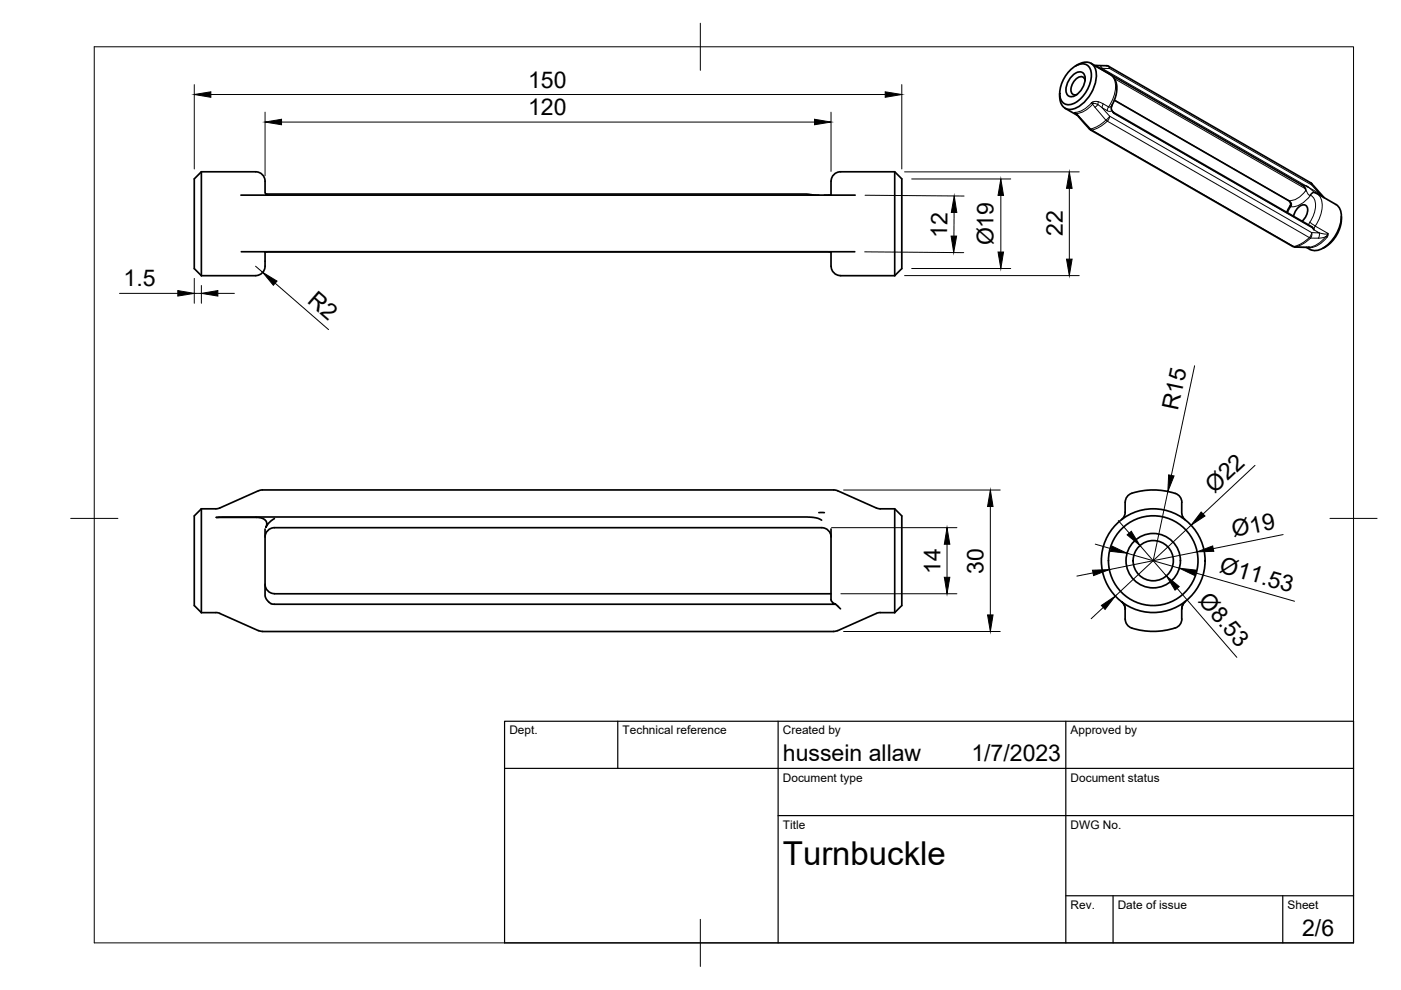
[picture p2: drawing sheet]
<svg xmlns="http://www.w3.org/2000/svg" width="297mm" height="210mm" viewBox="0 0 297 210" stroke-linecap="round" stroke-linejoin="round" font-family="sans-serif">
<!-- layer: Visible -->
<g fill="none" stroke="#000" stroke-width=".36">
<path d="M226.9 14.9a3.1 3.1 0 0 1 3.5-1.1 3.2 3.2 0 0 1 .8 3.6 6.6 6.6 0 0 1-4.5 4.8 1.99 1.99 0 0 1-2-2.4 7.4 7.4 0 0 1 2.2-4.9zM227.1 16.3a1.73 1.73 0 0 1 2.7-.6 3.8 3.8 0 0 1-2.8 4.8 1.74 1.74 0 0 1-.8-2.6zM228 14a2.85 2.85 0 0 1 3.8-.1 5.2 5.2 0 0 1-.1 5.1 6.9 6.9 0 0 1-4.6 4.2 2.29 2.29 0 0 1-2.4-2.8v-.6M230.1 17.1a1.04 1.04 0 0 0-.9-.9 1.04 1.04 0 0 0-1.1 .6l-.6 .8a1.88 1.88 0 0 0 0 2.5l.8-.1M231.3 13.4l4.2 2.5 .9 .9 .4 1.3-.1 1.4-.2 1.2-.7 1.6M232.1 13.9l3 .2 42.8 24.6M232.4 14.1l43.7 25.2 .6 .5 .2 .6M42.7 36.4v22.1M42.7 36.4h11.5a2.32 2.32 0 0 1 2 3v1.5l.3 .4 .5 .1M42.7 36.4l-1.5 1.5v19.1l1.5 1.5M189.7 36.4v22.1M225.8 23l2.6 1.4"/>
<path d="M228.2 24.2l3 3.3M231.2 27.6l42.8 24.6M235.8 22.3l-.2 .8 .5 .8 42.1 24.2 .4 .6M236.3 21.2l36.9 21.3 .4 .6v.3l-.8 1.6M277 39.4l.4 .3M277.9 38.7l2.9 3.2M42.7 58.5h11.5M51.1 41.4h130.2M51.2 53.4h130M56.2 53.4v2a3 3 0 0 1-1 2.8l-1 .2M56.2 53.5h120M56.4 41.1h114.6l1.4 .3"/>
<path d="M172 41.3l1.6 .1M176.2 53.4v2a2.96 2.96 0 0 0 1 2.8l1 .2M176.2 41.4v-1.3a4.5 4.5 0 0 1 .6-3.1l.9-.5 .5-.1h11.5l1.5 1.5v19.1l-1.5 1.5M176.2 41.3l-1.4 .1M178.2 58.5h11.5M274.1 52.2l3.4 .2M274.3 45.8a2.64 2.64 0 0 1 2.4-2.3 1.6 1.6 0 0 1 .3 2.2l-.9 1.2M278.8 40.8l4.5 2.6a3.4 3.4 0 0 1 1 3.7 8.1 8.1 0 0 1-4.8 5.9 2.8 2.8 0 0 1-2.5-.6M284.4 45.9a7.4 7.4 0 0 1-3.9 6.7M42.7 107.9v22M42.7 107.9l-1.5 1.5v19l1.5 1.5M42.7 107.9h3.1"/>
<path d="M55.6 103.9h121.2l.8 .2 8.2 3.6M55.6 103.9l-.8 .1-8.2 3.7-.8 .2M56.2 112.2v14.1l.6 1.1 .5 .5 .5 .2h119.4l-.7-.4-.3-.5v-15M56.2 113.9a2 2 0 0 1 2-2h116a2 2 0 0 1 2 2M58.2 110l-1.2 .8-.6 1 .2-.6-.2-.7-.5-.5-.8-.2-9.3-.1 125.4-.1 2.2 .3 .8 .4M173.6 108.7h1.2M185.8 107.7l.8 .2h3.1l1.5 1.5v19l-1.5 1.5M189.7 107.9v22M250.5 109.7h.1a.22 .22 0 0 1 .3 0 .22 .22 0 0 1 .1 .2l.3 .4M250.8 109.6l-.2-.6-.1-1.9a2.26 2.26 0 0 0-2.2-2.7 14.3 14.3 0 0 0-8.8 .4 2.66 2.66 0 0 0-1 2.7v1.6l-.4 .7-.3 .4M42.7 129.9h3.1M45.8 129.9l.8 .1"/>
<path d="M46.6 130.1l8.2 3.6M54.8 133.7l.8 .2M56.2 123.9a2 2 0 0 0 2 2h118M177.2 128.1l1 1M177.6 133.7l-.8 .2h-121.2M185.8 130.1l-8.2 3.6M186.6 129.9h3.1M186.6 129.9l-.8 .1M237.8 127.6l.5 .5 .2 .7v2.5M238.6 131.3a2.27 2.27 0 0 0 2.3 2.1 15 15 0 0 0 8.3-.3M251.3 127.5l-.2 .3a5.1 5.1 0 0 0-.6 3.4 1.93 1.93 0 0 1-1.3 1.9"/>
<circle cx="244.5" cy="118.9" r="11"/>
<circle cx="244.5" cy="118.9" r="5.8"/>
<circle cx="244.5" cy="118.9" r="4.3"/>
<circle cx="244.5" cy="118.9" r="9.5"/>
</g>
<!-- layer: Visible Narrow -->
<g fill="none" stroke="#000" stroke-width=".21">
<path d="M232.5 14.1l1.2 .4 43.3 24.9-.9-.2M233 13.9l.4 .1 .3 .5h1.6l42.8 24.7 1.6 1.8M234.6 13.9l.4 .2 .3 .4-.2-.4M235.4 15.8a3.5 3.5 0 0 1 1 3.9l-.7 1.8-.7 1.2M236.3 16.7l40.5 23.3M227.8 23.9l.2-.1 .2 .5M227.8 23.9l.5 .4M227.8 23.9l.4 .2M227.9 23.8l.4 .3M228.3 24.1h-.2M228.3 24.1l2.9 3.2M228.3 24.3h.1"/>
<path d="M228.6 24.7h.2M231.2 27.5l.3 .1M231.3 27.3l.2 .3M231.3 27.3h-.3M231.4 21.8l.6-.3h.7l2.3 1.2M231.4 21.8l.4 .1M231.4 21.8l3.1 3.7M231.4 21.8l-1 .9-1 .7-1.4 .4M231.5 27.6l42.8 24.7M231.7 21.6l.1 .3M231.7 22.1l-1 .9-1 .6-1.4 .5M231.8 21.9l.7 .1 1.1 .7 1.7 1.9 42.8 24.7 1.6 .1-1.1-.7 .3-.8"/>
<path d="M231.8 21.9l-.1 .2M232.8 22.2l-.6 .5M232.9 21.6l-.1 .6M233.9 22l-.2 .8 1.1 .7M234.5 25.5l-1.6 1.2-1.6 .6M234.8 25.7l-1.7 1.2-1.6 .7M234.8 25.7l42.8 24.7M235 22.7l-.2 .8M235.3 24.6l-.2 .6-.3 .5-.3-.2zM235.7 23.4a.77 .77 0 0 1-.9 .1M235.8 22.3a.51 .51 0 0 1-.8 .4M236 23.8l-.1-.1 .2 .4 42.3 24.3"/>
<path d="M236.2 23.9v.2M236.3 21.2l37 21.4 .6 .7a.36 .36 0 0 1-.4 .4M277.9 38.7l.2 .5v-.3M273.6 43.5l.1 .2M274.1 52.2l.2 .1M274.3 52.3h.4l-.2 .1M277.3 52.4l.5 .1M277.5 52.4h.1M277.5 52.4l.3 .1M277.6 50.4l.3 .1M277.6 50.4l.4-.5 .1-.6v.6l-.2 .6M277.6 50.4l-1.6 1.2-1.7 .7"/>
<path d="M277.7 47.1l1.2 .8M277.7 47.1l-.3 .6M277.7 41.4h.2M277.7 41.4l-.3-.2-.5-.8a4.6 4.6 0 0 1-3.7 2.1M277.9 50.5h1.6M277.9 41.4a2.78 2.78 0 0 1 .9 3.4l-.5 1.2-.6 1.1M277.9 41.4a5.3 5.3 0 0 1-4.3 2.4l-.6 1.3M277.9 50.5l-1.6 1.2-1.7 .7h2.9M278.8 47.9l2.7 1.6-.6 .1-1.2-.2M279 40.9a.91 .91 0 0 0-1.1 .5M279.2 41a3.5 3.5 0 0 1 1 4l-.7 1.8-.6 1.1M279.5 50.5h.6a1.32 1.32 0 0 0 1.4-1v.7a5.7 5.7 0 0 1-3.7 2.3"/>
<path d="M279.7 41l.1 .4M279.7 41l-2.3-1.3 1.4 1.1a.87 .87 0 0 0-1 .6M279.7 41l1 .9M279.7 49.4v.6l-.2 .5M281.4 50.3l-.3-.2-1.5 1.5a4 4 0 0 1-2.1 .8"/>
</g>
<!-- layer: Visible -->
<circle cx="277.5" cy="52.4" r=".18" fill="#000"/>
<!-- layer: BORDER -->
<path d="M20 9.9h267v190h-267zM148.5 4.9v10M15 109.9h10M282 109.9h10M148.5 194.9v10" fill="none" stroke="#000" stroke-width=".21"/>
<!-- layer: TITLEBLOCK -->
<path d="M107 152.9h180v47h-180zM131 152.9v10M165 152.9v47M226 152.9v47M107 162.9h180M165 172.9h122M226 189.9h61M236 189.9v10M272 189.9v10" fill="none" stroke="#000" stroke-width=".25"/>
<!-- layer: FD_Dimensions -->
<g fill="none" stroke="#000" stroke-width=".21">
<path d="M41.2 17.9v17.9M191.2 17.9v17.9M44.7 20h143M56.2 23.8v13.5M59.7 25.9h113M176.2 23.8v12.5M191.8 36.4h37M193.3 37.9h21M226.7 39.9v15M41.2 59v5.3M54.2 56.4l1.5 1.4M183.3 53.4l21 .2"/>
<path d="M183.4 41.4l21 .2M191.8 58.4h37M193.3 56.9h21M202.3 45.1l-.1 5M212.2 41.4v12M25.3 62.2h12.4M41.2 62.2h1.5M42.7 60.5v3.8M46.2 62.2h3.5M58.3 60l11.4 9.9M253.3 77.5l-5 23.3M266.1 98.7l-11 10.3"/>
<path d="M176.3 111.9h26.6M178.9 103.9h33.2M200.8 115.4v7M210 107.4v23M232.2 115.4l3.4 .9M237.1 110.4l2.3 2.6M239 117.3l11 3.2M241.7 115.7l5.6 6.4M247.6 104.2l-3.1 14.7M252.5 111.4l-16 15M253.8 117l-18.6 3.8M272.1 113.3l-14.9 3"/>
<path d="M178.3 125.9h24.6M178.9 133.9h33.2M231.8 121.5l-3.5 .6M233.9 128.8l-2.5 2.4M249.6 124.7l12.6 14.7M253.4 121.4l21.1 6.1"/>
</g>
<g fill="#000" stroke="#000" stroke-width=".21">
<path d="M41.2 20l3.5-.5v1.1zM187.7 19.5l3.5 .5-3.5 .6zM56.2 25.9l3.5-.6v1.2zM172.7 25.3l3.5 .6-3.5 .6zM226.7 36.4l.6 3.5h-1.2zM55.7 57.8l3 1.8-.7 .9zM201.7 50.1h1.1l-.6 3.4zM202.3 41.5l.6 3.6-1.2-.1zM212.2 37.9l.6 3.5h-1.2zM211.6 53.4h1.2l-.6 3.5zM226.1 54.9h1.2l-.6 3.5zM37.7 61.6l3.5 .6-3.5 .6z"/>
<path d="M42.7 62.2l3.5-.6v1.2zM200.8 111.9l.6 3.5h-1.2zM210 103.9l.5 3.5h-1.1zM235.8 115.8l3.2 1.5-3.6-.4zM239 113.4l.9-.8 1.8 3.1zM247.8 100.7l1.1 .2-1.3 3.3zM254.7 108.6l.8 .8-3 2zM253.8 117l3.3-1.2 .2 1.1zM200.2 122.4h1.2l-.6 3.5zM209.4 130.4h1.1l-.5 3.5zM231.6 120.9l3.6-.1-3.3 1.2zM233.5 128.4l3-2-2.2 2.8z"/>
<path d="M247.3 122.1l2.7 2.3-.9 .7zM250 120.5l3.6 .4-.4 1.1z"/>
</g>
<text font-size="7" x="166" y="183.4">Turnbuckle</text>
<g font-size="4.9">
<text x="112" y="18.6">150</text>
<text x="112" y="24.4">120</text>
<text x="200.9" y="50.4" transform="rotate(-90 200.9 50.4)">12</text>
<text x="210.7" y="52" transform="rotate(-90 210.7 52)">Ø19</text>
<text x="225.3" y="50.1" transform="rotate(-90 225.3 50.1)">22</text>
<text x="26.2" y="60.7">1.5</text>
<text x="65" y="64" transform="rotate(41 65 64)">R2</text>
<text x="249.7" y="87.2" transform="rotate(-78 249.7 87.2)">R15</text>
<text x="257.5" y="104.6" transform="rotate(-43 257.5 104.6)">Ø22</text>
<text x="261.5" y="113.9" transform="rotate(-11 261.5 113.9)">Ø19</text>
<text x="199.4" y="121.8" transform="rotate(-90 199.4 121.8)">14</text>
<text x="208.5" y="121.6" transform="rotate(-90 208.5 121.6)">30</text>
<text x="258.3" y="121.3" transform="rotate(16 258.3 121.3)">Ø11.53</text>
<text x="253.9" y="127.4" transform="rotate(49 253.9 127.4)">Ø8.53</text>
<text x="166" y="161.4">hussein allaw</text>
<text x="206" y="161.4">1/7/2023</text>
<text x="276.1" y="198.6">2/6</text>
</g>
<g font-size="2.5">
<text x="108" y="155.7">Dept.</text>
<text x="132" y="155.7">Technical reference</text>
<text x="166" y="155.7">Created by</text>
<text x="227" y="155.7">Approved by</text>
<text x="166" y="165.7">Document type</text>
<text x="227" y="165.7">Document status</text>
<text x="166" y="175.7">Title</text>
<text x="227" y="175.7">DWG No.</text>
<text x="227" y="192.7">Rev.</text>
<text x="237" y="192.7">Date of issue</text>
<text x="273" y="192.7">Sheet</text>
</g>
</svg>
